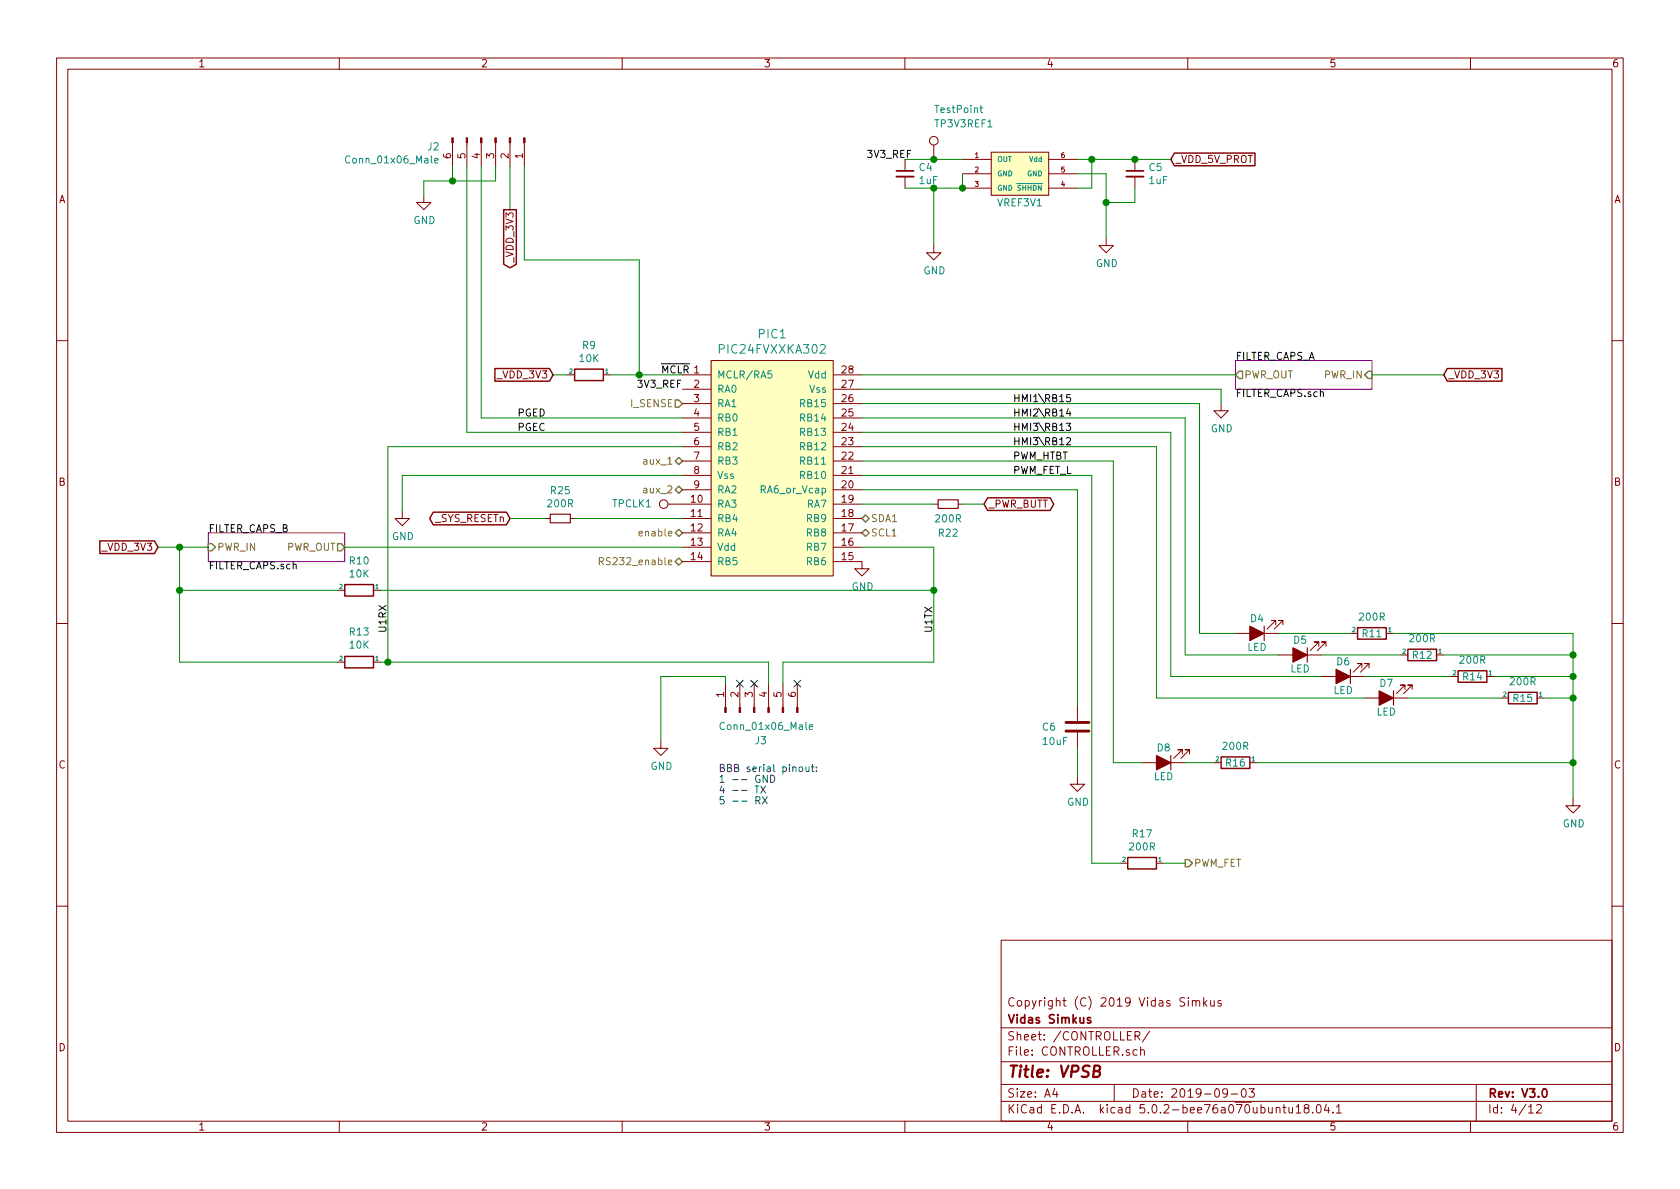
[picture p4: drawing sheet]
EESchema Schematic File Version 4
LIBS:BBB_SHIELD_V2-cache
EELAYER 26 0
EELAYER END
$Descr A4 11693 8268
encoding utf-8
Sheet 4 12
Title "VPSB"
Date "2019-09-03"
Rev "V3.0"
Comp "Vidas Simkus"
Comment1 "Copyright (C) 2019 Vidas Simkus"
Comment2 ""
Comment3 ""
Comment4 ""
$EndDescr
Text GLabel 3850 2600 0    50   Input ~ 0
_VDD_3V3
$Comp
L CUSTOM_COMPONENTS:R_C R9
U 1 1
P 4100 2600
AR Path="/5B9ED280" Ref="R9"  Part="1" 
AR Path="/5B9EA430/5B9ED280" Ref="R9"  Part="1" 
F 0 "R9" V 3893 2600 50  0000 C CNN
F 1 "10K" V 3984 2600 50  0000 C CNN
F 2 "Resistor_SMD:R_0805_2012Metric" V 4030 2600 50  0001 C CNN
F 3 "" H 4100 2600 50  0001 C CNN
F 4 "541-3016-1-ND" H -1200 -300 50  0001 C CNN "DKPN"
F 5 "VISHAY" H -1200 -300 50  0001 C CNN "MFG"
F 6 "CRCW080510K0FKTA" H -1200 -300 50  0001 C CNN "MFGPN"
F 7 "VER,2019-07-17,CT" H -1200 -300 50  0001 C CNN "NOTES"
	1    4100 2600
	0    1    1    0   
$EndComp
$Sheet
S 8600 2500 950  200 
U 5B9ED537
F0 "FILTER_CAPS_A" 50
F1 "FILTER_CAPS.sch" 50
F2 "PWR_IN" I R 9550 2600 50 
F3 "PWR_OUT" O L 8600 2600 50 
$EndSheet
$Sheet
S 1450 3700 950  200 
U 5B9F0FF8
F0 "FILTER_CAPS_B" 50
F1 "FILTER_CAPS.sch" 50
F2 "PWR_IN" I L 1450 3800 50 
F3 "PWR_OUT" O R 2400 3800 50 
$EndSheet
Text GLabel 1100 3800 0    50   Input ~ 0
_VDD_3V3
Text GLabel 10050 2600 2    50   Input ~ 0
_VDD_3V3
Wire Wire Line
	9550 2600 10050 2600
Wire Wire Line
	1100 3800 1250 3800
$Comp
L power:GND #PWR011
U 1 1
P 2800 3550
F 0 "#PWR011" H 2800 3300 50  0001 C CNN
F 1 "GND" H 2805 3377 50  0000 C CNN
F 2 "" H 2800 3550 50  0001 C CNN
F 3 "" H 2800 3550 50  0001 C CNN
	1    2800 3550
	1    0    0    -1  
$EndComp
$Comp
L power:GND #PWR010
U 1 1
P 8500 2800
F 0 "#PWR010" H 8500 2550 50  0001 C CNN
F 1 "GND" H 8505 2627 50  0000 C CNN
F 2 "" H 8500 2800 50  0001 C CNN
F 3 "" H 8500 2800 50  0001 C CNN
	1    8500 2800
	1    0    0    -1  
$EndComp
$Comp
L Connector:Conn_01x06_Male J2
U 1 1
P 3450 950
F 0 "J2" V 3510 563 50  0000 R CNN
F 1 "Conn_01x06_Male" V 3601 563 50  0000 R CNN
F 2 "CUSTOM_FOOTPRINTS:PinHeader_1x06_P2.54mm_Horizontal" H 3450 950 50  0001 C CNN
F 3 "" H 3450 950 50  0001 C CNN
F 4 "VER,2019-07-16,REUSE" H -1200 -300 50  0001 C CNN "NOTES"
F 5 "0022052061" V 3450 950 50  0001 C CNN "MFGPN"
F 6 "WM4104-ND" V 3450 950 50  0001 C CNN "DKPN"
	1    3450 950 
	0    1    1    0   
$EndComp
$Comp
L power:GND #PWR06
U 1 1
P 2950 1350
F 0 "#PWR06" H 2950 1100 50  0001 C CNN
F 1 "GND" H 2955 1177 50  0000 C CNN
F 2 "" H 2950 1350 50  0001 C CNN
F 3 "" H 2950 1350 50  0001 C CNN
	1    2950 1350
	1    0    0    -1  
$EndComp
Wire Wire Line
	2950 1350 2950 1250
Wire Wire Line
	2950 1250 3150 1250
Wire Wire Line
	3150 1250 3150 1150
Wire Wire Line
	3450 1150 3450 1250
Wire Wire Line
	3450 1250 3150 1250
Connection ~ 3150 1250
Wire Wire Line
	3550 1150 3550 1450
Text GLabel 3550 1450 3    50   Output ~ 0
_VDD_3V3
Text Label 3600 3000 0    50   ~ 0
PGEC
Text Label 3600 2900 0    50   ~ 0
PGED
Text Label 4600 2600 0    50   ~ 0
~MCLR
$Comp
L Connector:Conn_01x06_Male J3
U 1 1
P 5250 4950
F 0 "J3" V 5050 4950 50  0000 R CNN
F 1 "Conn_01x06_Male" V 5150 5200 50  0000 R CNN
F 2 "CUSTOM_FOOTPRINTS:PinHeader_1x06_P2.54mm_Horizontal" H 5250 4950 50  0001 C CNN
F 3 "" H 5250 4950 50  0001 C CNN
F 4 "VER,2019-07-16,REUSE" H -1200 -300 50  0001 C CNN "NOTES"
F 5 "WM4104-ND" V 5250 4950 50  0001 C CNN "DKPN"
F 6 "0022052061" V 5250 4950 50  0001 C CNN "MFGPN"
	1    5250 4950
	0    -1   -1   0   
$EndComp
$Comp
L power:GND #PWR012
U 1 1
P 4600 5150
F 0 "#PWR012" H 4600 4900 50  0001 C CNN
F 1 "GND" H 4605 4977 50  0000 C CNN
F 2 "" H 4600 5150 50  0001 C CNN
F 3 "" H 4600 5150 50  0001 C CNN
	1    4600 5150
	1    0    0    -1  
$EndComp
Text Label 6500 4400 1    50   ~ 0
U1TX
Text Label 2700 4400 1    50   ~ 0
U1RX
Text Notes 5000 5600 0    50   ~ 0
BBB serial pinout:\n1 -- GND\n4 -- TX\n5 -- RX
Wire Wire Line
	5350 4600 5350 4750
Wire Wire Line
	4600 4700 5050 4700
Wire Wire Line
	5050 4700 5050 4750
Wire Wire Line
	4600 4700 4600 5150
NoConn ~ 5150 4750
NoConn ~ 5250 4750
NoConn ~ 5550 4750
Text HLabel 8250 6000 2    50   Output ~ 0
PWM_FET
Text Label 7050 3300 0    50   ~ 0
PWM_FET_L
Text Label 7050 3200 0    50   ~ 0
PWM_HTBT
Wire Wire Line
	8350 2800 8350 4400
Text Label 7050 2800 0    50   ~ 0
HMI1\RB15
Text Label 7050 2900 0    50   ~ 0
HMI2\RB14
Text Label 7050 3000 0    50   ~ 0
HMI3\RB13
$Comp
L Device:LED_ALT D4
U 1 1
P 8750 4400
F 0 "D4" H 8750 4300 50  0000 C CNN
F 1 "LED" H 8750 4500 50  0000 C CNN
F 2 "LED_SMD:LED_0805_2012Metric_Castellated" H 8750 4400 50  0001 C CNN
F 3 "" H 8750 4400 50  0001 C CNN
F 4 "MISC" H -50 -300 50  0001 C CNN "MFG"
F 5 "VER,2019-07-16,CT" H -50 -300 50  0001 C CNN "NOTES"
F 6 "NA" H -50 -300 50  0001 C CNN "TEMPCO"
F 7 "NA" H -50 -300 50  0001 C CNN "VOLTAGE"
	1    8750 4400
	-1   0    0    1   
$EndComp
$Comp
L Device:LED_ALT D5
U 1 1
P 9050 4550
F 0 "D5" H 9050 4450 50  0000 C CNN
F 1 "LED" H 9050 4650 50  0000 C CNN
F 2 "LED_SMD:LED_0805_2012Metric_Castellated" H 9050 4550 50  0001 C CNN
F 3 "" H 9050 4550 50  0001 C CNN
F 4 "MISC" H -50 -300 50  0001 C CNN "MFG"
F 5 "VER,2019-07-16,CT" H -50 -300 50  0001 C CNN "NOTES"
F 6 "NA" H -50 -300 50  0001 C CNN "TEMPCO"
F 7 "NA" H -50 -300 50  0001 C CNN "VOLTAGE"
	1    9050 4550
	-1   0    0    1   
$EndComp
$Comp
L Device:LED_ALT D6
U 1 1
P 9350 4700
F 0 "D6" H 9350 4600 50  0000 C CNN
F 1 "LED" H 9350 4800 50  0000 C CNN
F 2 "LED_SMD:LED_0805_2012Metric_Castellated" H 9350 4700 50  0001 C CNN
F 3 "" H 9350 4700 50  0001 C CNN
F 4 "MISC" H -50 -300 50  0001 C CNN "MFG"
F 5 "VER,2019-07-16,CT" H -50 -300 50  0001 C CNN "NOTES"
F 6 "NA" H -50 -300 50  0001 C CNN "TEMPCO"
F 7 "NA" H -50 -300 50  0001 C CNN "VOLTAGE"
	1    9350 4700
	-1   0    0    1   
$EndComp
$Comp
L Device:LED_ALT D7
U 1 1
P 9650 4850
F 0 "D7" H 9650 4750 50  0000 C CNN
F 1 "LED" H 9650 4950 50  0000 C CNN
F 2 "LED_SMD:LED_0805_2012Metric_Castellated" H 9650 4850 50  0001 C CNN
F 3 "" H 9650 4850 50  0001 C CNN
F 4 "MISC" H -50 -300 50  0001 C CNN "MFG"
F 5 "VER,2019-07-16,CT" H -50 -300 50  0001 C CNN "NOTES"
F 6 "NA" H -50 -300 50  0001 C CNN "TEMPCO"
F 7 "NA" H -50 -300 50  0001 C CNN "VOLTAGE"
	1    9650 4850
	-1   0    0    1   
$EndComp
Wire Wire Line
	8350 4400 8600 4400
Wire Wire Line
	8250 4550 8900 4550
Wire Wire Line
	8250 2900 8250 4550
Wire Wire Line
	8150 3000 8150 4700
$Comp
L Device:LED_ALT D8
U 1 1
P 8100 5300
F 0 "D8" H 8100 5200 50  0000 C CNN
F 1 "LED" H 8100 5400 50  0000 C CNN
F 2 "LED_SMD:LED_0805_2012Metric_Castellated" H 8100 5300 50  0001 C CNN
F 3 "" H 8100 5300 50  0001 C CNN
F 4 "MISC" H -50 -300 50  0001 C CNN "MFG"
F 5 "VER,2019-07-16,CT" H -50 -300 50  0001 C CNN "NOTES"
F 6 "NA" H -50 -300 50  0001 C CNN "TEMPCO"
F 7 "NA" H -50 -300 50  0001 C CNN "VOLTAGE"
	1    8100 5300
	-1   0    0    1   
$EndComp
Wire Wire Line
	7750 5300 7950 5300
Wire Wire Line
	7750 3200 7750 5300
$Comp
L CUSTOM_COMPONENTS:R_C R11
U 1 1
P 9550 4400
AR Path="/5BA04A1B" Ref="R11"  Part="1" 
AR Path="/5B9EA430/5BA04A1B" Ref="R11"  Part="1" 
F 0 "R11" V 9550 4400 50  0000 C CNN
F 1 "200R" V 9434 4400 50  0000 C CNN
F 2 "Resistor_SMD:R_0805_2012Metric" V 9480 4400 50  0001 C CNN
F 3 "" H 9550 4400 50  0001 C CNN
F 4 "541-4146-1-ND" H -50 -300 50  0001 C CNN "DKPN"
F 5 "VISHAY" H -50 -300 50  0001 C CNN "MFG"
F 6 "CRCW0805200RFKEAC" H -50 -300 50  0001 C CNN "MFGPN"
F 7 "VER,2019-07-17,REEL" H -50 -300 50  0001 C CNN "NOTES"
	1    9550 4400
	0    1    1    0   
$EndComp
$Comp
L CUSTOM_COMPONENTS:R_C R12
U 1 1
P 9900 4550
AR Path="/5BA04B10" Ref="R12"  Part="1" 
AR Path="/5B9EA430/5BA04B10" Ref="R12"  Part="1" 
F 0 "R12" V 9900 4550 50  0000 C CNN
F 1 "200R" V 9784 4550 50  0000 C CNN
F 2 "Resistor_SMD:R_0805_2012Metric" V 9830 4550 50  0001 C CNN
F 3 "" H 9900 4550 50  0001 C CNN
F 4 "541-4146-1-ND" H -50 -300 50  0001 C CNN "DKPN"
F 5 "VISHAY" H -50 -300 50  0001 C CNN "MFG"
F 6 "CRCW0805200RFKEAC" H -50 -300 50  0001 C CNN "MFGPN"
F 7 "VER,2019-07-17,REEL" H -50 -300 50  0001 C CNN "NOTES"
	1    9900 4550
	0    1    1    0   
$EndComp
$Comp
L CUSTOM_COMPONENTS:R_C R14
U 1 1
P 10250 4700
AR Path="/5BA04BC0" Ref="R14"  Part="1" 
AR Path="/5B9EA430/5BA04BC0" Ref="R14"  Part="1" 
F 0 "R14" V 10250 4700 50  0000 C CNN
F 1 "200R" V 10134 4700 50  0000 C CNN
F 2 "Resistor_SMD:R_0805_2012Metric" V 10180 4700 50  0001 C CNN
F 3 "" H 10250 4700 50  0001 C CNN
F 4 "541-4146-1-ND" H -50 -300 50  0001 C CNN "DKPN"
F 5 "VISHAY" H -50 -300 50  0001 C CNN "MFG"
F 6 "CRCW0805200RFKEAC" H -50 -300 50  0001 C CNN "MFGPN"
F 7 "VER,2019-07-17,REEL" H -50 -300 50  0001 C CNN "NOTES"
	1    10250 4700
	0    1    1    0   
$EndComp
$Comp
L CUSTOM_COMPONENTS:R_C R15
U 1 1
P 10600 4850
AR Path="/5BA04C06" Ref="R15"  Part="1" 
AR Path="/5B9EA430/5BA04C06" Ref="R15"  Part="1" 
F 0 "R15" V 10600 4850 50  0000 C CNN
F 1 "200R" V 10484 4850 50  0000 C CNN
F 2 "Resistor_SMD:R_0805_2012Metric" V 10530 4850 50  0001 C CNN
F 3 "" H 10600 4850 50  0001 C CNN
F 4 "541-4146-1-ND" H -50 -300 50  0001 C CNN "DKPN"
F 5 "VISHAY" H -50 -300 50  0001 C CNN "MFG"
F 6 "CRCW0805200RFKEAC" H -50 -300 50  0001 C CNN "MFGPN"
F 7 "VER,2019-07-17,REEL" H -50 -300 50  0001 C CNN "NOTES"
	1    10600 4850
	0    1    1    0   
$EndComp
$Comp
L CUSTOM_COMPONENTS:R_C R16
U 1 1
P 8600 5300
AR Path="/5BA04C44" Ref="R16"  Part="1" 
AR Path="/5B9EA430/5BA04C44" Ref="R16"  Part="1" 
F 0 "R16" V 8600 5300 50  0000 C CNN
F 1 "200R" V 8484 5300 50  0000 C CNN
F 2 "Resistor_SMD:R_0805_2012Metric" V 8530 5300 50  0001 C CNN
F 3 "" H 8600 5300 50  0001 C CNN
F 4 "541-4146-1-ND" H -50 -300 50  0001 C CNN "DKPN"
F 5 "VISHAY" H -50 -300 50  0001 C CNN "MFG"
F 6 "CRCW0805200RFKEAC" H -50 -300 50  0001 C CNN "MFGPN"
F 7 "VER,2019-07-17,REEL" H -50 -300 50  0001 C CNN "NOTES"
	1    8600 5300
	0    1    1    0   
$EndComp
Wire Wire Line
	8900 4400 9400 4400
Wire Wire Line
	9200 4550 9750 4550
Wire Wire Line
	8250 5300 8450 5300
Wire Wire Line
	8750 5300 10950 5300
Wire Wire Line
	9700 4400 10950 4400
Wire Wire Line
	10950 4400 10950 4550
Wire Wire Line
	10050 4550 10950 4550
Connection ~ 10950 4550
Wire Wire Line
	10950 5300 10950 5550
Connection ~ 10950 5300
$Comp
L power:GND #PWR014
U 1 1
P 10950 5550
F 0 "#PWR014" H 10950 5300 50  0001 C CNN
F 1 "GND" H 10955 5377 50  0000 C CNN
F 2 "" H 10950 5550 50  0001 C CNN
F 3 "" H 10950 5550 50  0001 C CNN
	1    10950 5550
	1    0    0    -1  
$EndComp
Wire Wire Line
	10950 4550 10950 4700
Wire Wire Line
	8050 3100 8050 4850
Wire Wire Line
	8050 4850 9500 4850
Wire Wire Line
	9800 4850 10450 4850
Wire Wire Line
	10750 4850 10950 4850
Connection ~ 10950 4850
Wire Wire Line
	10950 4850 10950 5300
Wire Wire Line
	10400 4700 10950 4700
Connection ~ 10950 4700
Wire Wire Line
	10950 4700 10950 4850
Wire Wire Line
	10100 4700 9500 4700
Wire Wire Line
	9200 4700 8150 4700
$Comp
L CUSTOM_COMPONENTS:R_C R17
U 1 1
P 7950 6000
AR Path="/5BA83BE0" Ref="R17"  Part="1" 
AR Path="/5B9EA430/5BA83BE0" Ref="R17"  Part="1" 
F 0 "R17" V 7743 6000 50  0000 C CNN
F 1 "200R" V 7834 6000 50  0000 C CNN
F 2 "Resistor_SMD:R_0805_2012Metric" V 7880 6000 50  0001 C CNN
F 3 "" H 7950 6000 50  0001 C CNN
F 4 "541-4146-1-ND" H -50 -300 50  0001 C CNN "DKPN"
F 5 "VISHAY" H -50 -300 50  0001 C CNN "MFG"
F 6 "CRCW0805200RFKEAC" H -50 -300 50  0001 C CNN "MFGPN"
F 7 "VER,2019-07-17,REEL" H -50 -300 50  0001 C CNN "NOTES"
	1    7950 6000
	0    1    1    0   
$EndComp
Wire Wire Line
	8100 6000 8250 6000
Wire Wire Line
	7800 6000 7600 6000
$Comp
L CUSTOM_COMPONENTS:R_C R13
U 1 1
P 2500 4600
AR Path="/5BA86A96" Ref="R13"  Part="1" 
AR Path="/5B9EA430/5BA86A96" Ref="R13"  Part="1" 
F 0 "R13" V 2707 4600 50  0000 C CNN
F 1 "10K" V 2616 4600 50  0000 C CNN
F 2 "Resistor_SMD:R_0805_2012Metric" V 2430 4600 50  0001 C CNN
F 3 "" H 2500 4600 50  0001 C CNN
F 4 "541-3016-1-ND" H -2250 -300 50  0001 C CNN "DKPN"
F 5 "VISHAY" H -2250 -300 50  0001 C CNN "MFG"
F 6 "CRCW080510K0FKTA" H -2250 -300 50  0001 C CNN "MFGPN"
F 7 "VER,2019-07-17,CT" H -2250 -300 50  0001 C CNN "NOTES"
	1    2500 4600
	0    1    -1   0   
$EndComp
$Comp
L CUSTOM_COMPONENTS:R_C R10
U 1 1
P 2500 4100
AR Path="/5BA86B67" Ref="R10"  Part="1" 
AR Path="/5B9EA430/5BA86B67" Ref="R10"  Part="1" 
F 0 "R10" V 2293 4100 50  0000 C CNN
F 1 "10K" V 2384 4100 50  0000 C CNN
F 2 "Resistor_SMD:R_0805_2012Metric" V 2430 4100 50  0001 C CNN
F 3 "" H 2500 4100 50  0001 C CNN
F 4 "541-3016-1-ND" H -2250 -300 50  0001 C CNN "DKPN"
F 5 "VISHAY" H -2250 -300 50  0001 C CNN "MFG"
F 6 "CRCW080510K0FKTA" H -2250 -300 50  0001 C CNN "MFGPN"
F 7 "VER,2019-07-17,CT" H -2250 -300 50  0001 C CNN "NOTES"
	1    2500 4100
	0    1    1    0   
$EndComp
Wire Wire Line
	2700 3100 2700 4600
Wire Wire Line
	2650 4600 2700 4600
Connection ~ 2700 4600
Wire Wire Line
	2350 4100 1250 4100
Wire Wire Line
	1250 4100 1250 3800
Connection ~ 1250 3800
Wire Wire Line
	1250 3800 1450 3800
Wire Wire Line
	2350 4600 1250 4600
Wire Wire Line
	1250 4600 1250 4100
Connection ~ 1250 4100
$Comp
L Device:C C6
U 1 1
P 7500 5050
F 0 "C6" H 7250 5050 50  0000 L CNN
F 1 "10uF" H 7250 4950 50  0000 L CNN
F 2 "Capacitor_SMD:C_0805_2012Metric" H 7538 4900 50  0001 C CNN
F 3 "" H 7500 5050 50  0001 C CNN
F 4 "VER,2019-07-17,CT" H 0   -300 50  0001 C CNN "NOTES"
F 5 "1276-1052-1-ND" H 0   -300 50  0001 C CNN "DKPN"
F 6 "SAMSUNG" H 0   -300 50  0001 C CNN "MFG"
F 7 "CL21A106KPFNNNE" H 0   -300 50  0001 C CNN "MFGPN"
F 8 "X5R" H 0   -300 50  0001 C CNN "TEMPCO"
F 9 "10" H 0   -300 50  0001 C CNN "VOLTAGE"
	1    7500 5050
	1    0    0    -1  
$EndComp
$Comp
L power:GND #PWR013
U 1 1
P 7500 5400
F 0 "#PWR013" H 7500 5150 50  0001 C CNN
F 1 "GND" H 7505 5227 50  0000 C CNN
F 2 "" H 7500 5400 50  0001 C CNN
F 3 "" H 7500 5400 50  0001 C CNN
	1    7500 5400
	1    0    0    -1  
$EndComp
Wire Wire Line
	7500 5400 7500 5200
Wire Wire Line
	7600 3300 7600 6000
Text HLabel 4750 2800 0    50   Input ~ 0
I_SENSE
Wire Wire Line
	3850 2600 3950 2600
Wire Wire Line
	3350 2900 4750 2900
Wire Wire Line
	3350 1150 3350 2900
Wire Wire Line
	3250 1150 3250 3000
Wire Wire Line
	3250 3000 4750 3000
Wire Wire Line
	3650 1150 3650 1800
Wire Wire Line
	3650 1800 4450 1800
Wire Wire Line
	4450 1800 4450 2600
Wire Wire Line
	4250 2600 4450 2600
Connection ~ 4450 2600
Wire Wire Line
	4450 2600 4750 2600
$Comp
L CUSTOM_COMPONENTS:MCP1501_SOT-23-6 VREF3V1
U 1 1
P 6900 1700
AR Path="/5BD7837B" Ref="VREF3V1"  Part="1" 
AR Path="/5B9EA430/5BD7837B" Ref="VREF3V1"  Part="1" 
F 0 "VREF3V1" H 7100 2000 50  0000 C CNN
F 1 "MCP1501_SOT-23-6" H 7100 1900 50  0001 C CNN
F 2 "Package_TO_SOT_SMD:SOT-23-6" H 6900 1700 50  0001 C CNN
F 3 "" H 6900 1700 50  0001 C CNN
F 4 "MCP1501T-33E/CHYCT-ND" H -750 -300 50  0001 C CNN "DKPN"
F 5 "MCP1501T-33E/CHY" H -750 -300 50  0001 C CNN "MFGPN"
F 6 "VER,2019-07-16,CT" H -750 -300 50  0001 C CNN "NOTES"
	1    6900 1700
	1    0    0    -1  
$EndComp
Text GLabel 8150 1100 2    50   Input ~ 0
_VDD_5V_PROT
Wire Wire Line
	7700 1200 7700 1400
$Comp
L power:GND #PWR08
U 1 1
P 7700 1650
F 0 "#PWR08" H 7700 1400 50  0001 C CNN
F 1 "GND" H 7705 1477 50  0000 C CNN
F 2 "" H 7700 1650 50  0001 C CNN
F 3 "" H 7700 1650 50  0001 C CNN
	1    7700 1650
	1    0    0    -1  
$EndComp
$Comp
L Device:C_Small C5
U 1 1
P 7900 1200
F 0 "C5" H 7992 1246 50  0000 L CNN
F 1 "1uF" H 7992 1155 50  0000 L CNN
F 2 "Capacitor_SMD:C_0805_2012Metric" H 7900 1200 50  0001 C CNN
F 3 "" H 7900 1200 50  0001 C CNN
F 4 " 1276-2928-2-ND " H -750 -300 50  0001 C CNN "DKPN"
F 5 "SAMSUNG" H -750 -300 50  0001 C CNN "MFG"
F 6 "CL21B105KBFNFNE" H -750 -300 50  0001 C CNN "MFGPN"
F 7 "X7R" H -750 -300 50  0001 C CNN "TEMPCO"
F 8 "50" H -750 -300 50  0001 C CNN "VOLTAGE"
F 9 "VER,2019-07-17,REEL" H -750 -300 50  0001 C CNN "NOTES"
	1    7900 1200
	1    0    0    -1  
$EndComp
$Comp
L Device:C_Small C4
U 1 1
P 6300 1200
F 0 "C4" H 6392 1246 50  0000 L CNN
F 1 "1uF" H 6392 1155 50  0000 L CNN
F 2 "Capacitor_SMD:C_0805_2012Metric" H 6300 1200 50  0001 C CNN
F 3 "" H 6300 1200 50  0001 C CNN
F 4 " 1276-2928-2-ND " H -750 -300 50  0001 C CNN "DKPN"
F 5 "SAMSUNG" H -750 -300 50  0001 C CNN "MFG"
F 6 "CL21B105KBFNFNE" H -750 -300 50  0001 C CNN "MFGPN"
F 7 "X7R" H -750 -300 50  0001 C CNN "TEMPCO"
F 8 "50" H -750 -300 50  0001 C CNN "VOLTAGE"
F 9 "VER,2019-07-17,REEL" H -750 -300 50  0001 C CNN "NOTES"
	1    6300 1200
	1    0    0    -1  
$EndComp
Wire Wire Line
	7900 1100 8150 1100
Wire Wire Line
	7900 1300 7900 1400
Wire Wire Line
	7900 1400 7700 1400
Connection ~ 7700 1400
Wire Wire Line
	6300 1100 6500 1100
Wire Wire Line
	6300 1300 6500 1300
Wire Wire Line
	6700 1200 6700 1300
Wire Wire Line
	6500 1300 6500 1700
Connection ~ 6500 1300
Wire Wire Line
	6500 1300 6700 1300
$Comp
L power:GND #PWR07
U 1 1
P 6500 1700
F 0 "#PWR07" H 6500 1450 50  0001 C CNN
F 1 "GND" H 6505 1527 50  0000 C CNN
F 2 "" H 6500 1700 50  0001 C CNN
F 3 "" H 6500 1700 50  0001 C CNN
	1    6500 1700
	1    0    0    -1  
$EndComp
Wire Wire Line
	7500 1200 7700 1200
Wire Wire Line
	7500 1100 7600 1100
Connection ~ 7900 1100
Wire Wire Line
	7500 1300 7600 1300
Wire Wire Line
	7600 1300 7600 1100
Connection ~ 7600 1100
Wire Wire Line
	7600 1100 7900 1100
Text Label 6350 1100 2    50   ~ 0
3V3_REF
Text Label 4750 2700 2    50   ~ 0
3V3_REF
Wire Wire Line
	8500 2700 8500 2800
Wire Wire Line
	7500 4900 7500 3400
Text HLabel 6000 3600 2    50   BiDi ~ 0
SDA1
Text HLabel 6000 3700 2    50   BiDi ~ 0
SCL1
Text HLabel 4750 3200 0    50   BiDi ~ 0
aux_1
Text HLabel 4750 3400 0    50   BiDi ~ 0
aux_2
Text HLabel 4750 3700 0    50   BiDi ~ 0
enable
Text HLabel 4750 3900 0    50   BiDi ~ 0
RS232_enable
Wire Wire Line
	7700 1400 7700 1650
$Comp
L Connector:TestPoint TP3V3REF1
U 1 1
P 6500 1100
F 0 "TP3V3REF1" H 6500 1350 50  0000 L CNN
F 1 "TestPoint" H 6500 1450 50  0000 L CNN
F 2 "TestPoint:TestPoint_THTPad_D1.0mm_Drill0.5mm" H 6700 1100 50  0001 C CNN
F 3 "~" H 6700 1100 50  0001 C CNN
	1    6500 1100
	1    0    0    -1  
$EndComp
Connection ~ 6500 1100
Wire Wire Line
	6500 1100 6700 1100
$Comp
L Connector:TestPoint TPCLK1
U 1 1
P 4750 3500
F 0 "TPCLK1" V 4750 3850 50  0000 C CNN
F 1 "TestPoint" V 4750 4200 50  0001 C CNN
F 2 "TestPoint:TestPoint_THTPad_D1.0mm_Drill0.5mm" H 4950 3500 50  0001 C CNN
F 3 "~" H 4950 3500 50  0001 C CNN
	1    4750 3500
	0    -1   -1   0   
$EndComp
Wire Wire Line
	2800 3300 2800 3550
Text Label 7050 3100 0    50   ~ 0
HMI3\RB12
$Comp
L CUSTOM_COMPONENTS:PIC24FVXXKA302 PIC1
U 1 1
P 4500 4750
AR Path="/5B9EA4F0" Ref="PIC1"  Part="1" 
AR Path="/5B9EA430/5B9EA4F0" Ref="PIC1"  Part="1" 
F 0 "PIC1" H 5375 7187 60  0000 C CNN
F 1 "PIC24FVXXKA302" H 5375 7081 60  0000 C CNN
F 2 "Package_SO:SOIC-28W_7.5x17.9mm_P1.27mm" H 5400 7050 60  0001 C CNN
F 3 "" H 5400 7050 60  0001 C CNN
F 4 " PIC24FV32KA302-I/SO-ND " H -1200 -300 50  0001 C CNN "DKPN"
F 5 "PIC24FV32KA302-I/SO" H -1200 -300 50  0001 C CNN "MFGPN"
F 6 "MICROCHIP" H -1200 -300 50  0001 C CNN "MFG"
F 7 "VER,2019-07-16,CT" H -1200 -300 50  0001 C CNN "NOTES"
	1    4500 4750
	1    0    0    -1  
$EndComp
Text GLabel 3550 3600 0    50   BiDi ~ 0
_SYS_RESETn
Text GLabel 6850 3500 2    50   BiDi ~ 0
_PWR_BUTT
Wire Wire Line
	6000 3800 6500 3800
$Comp
L power:GND #PWR0102
U 1 1
P 6000 3900
F 0 "#PWR0102" H 6000 3650 50  0001 C CNN
F 1 "GND" H 6005 3727 50  0000 C CNN
F 2 "" H 6000 3900 50  0001 C CNN
F 3 "" H 6000 3900 50  0001 C CNN
	1    6000 3900
	1    0    0    -1  
$EndComp
Wire Wire Line
	5450 4600 5450 4750
Wire Wire Line
	5450 4600 6500 4600
$Comp
L Device:R_Small R25
U 1 1
P 3900 3600
F 0 "R25" V 3704 3600 50  0000 C CNN
F 1 "200R" V 3795 3600 50  0000 C CNN
F 2 "Resistor_SMD:R_0805_2012Metric" H 3900 3600 50  0001 C CNN
F 3 "" H 3900 3600 50  0001 C CNN
F 4 "541-4146-1-ND" H 0   0   50  0001 C CNN "DKPN"
F 5 "VISHAY" H 0   0   50  0001 C CNN "MFG"
F 6 "CRCW0805200RFKEAC" H 0   0   50  0001 C CNN "MFGPN"
	1    3900 3600
	0    1    1    0   
$EndComp
Wire Wire Line
	6500 3800 6500 4100
Wire Wire Line
	2700 3100 4750 3100
Wire Wire Line
	2800 3300 4750 3300
Wire Wire Line
	2400 3800 4750 3800
Wire Wire Line
	2650 4100 6500 4100
Connection ~ 6500 4100
Wire Wire Line
	6500 4100 6500 4600
Wire Wire Line
	2700 4600 5350 4600
Wire Wire Line
	3550 3600 3800 3600
Wire Wire Line
	4000 3600 4750 3600
Connection ~ 6700 1300
Wire Wire Line
	6000 2600 8600 2600
Wire Wire Line
	6000 2700 8500 2700
Wire Wire Line
	6000 2800 8350 2800
Wire Wire Line
	6000 2900 8250 2900
Wire Wire Line
	6000 3000 8150 3000
Wire Wire Line
	6000 3100 8050 3100
Wire Wire Line
	6000 3200 7750 3200
Wire Wire Line
	6000 3300 7600 3300
Wire Wire Line
	6000 3400 7500 3400
$Comp
L Device:R_Small R22
U 1 1
P 6600 3500
F 0 "R22" V 6800 3500 50  0000 C CNN
F 1 "200R" V 6700 3500 50  0000 C CNN
F 2 "Resistor_SMD:R_0805_2012Metric" H 6600 3500 50  0001 C CNN
F 3 "" H 6600 3500 50  0001 C CNN
F 4 "541-4146-1-ND" H 0   0   50  0001 C CNN "DKPN"
F 5 "VISHAY" H 0   0   50  0001 C CNN "MFG"
F 6 "CRCW0805200RFKEAC" H 0   0   50  0001 C CNN "MFGPN"
	1    6600 3500
	0    1    1    0   
$EndComp
Wire Wire Line
	6850 3500 6700 3500
Wire Wire Line
	6500 3500 6000 3500
$EndSCHEMATC
